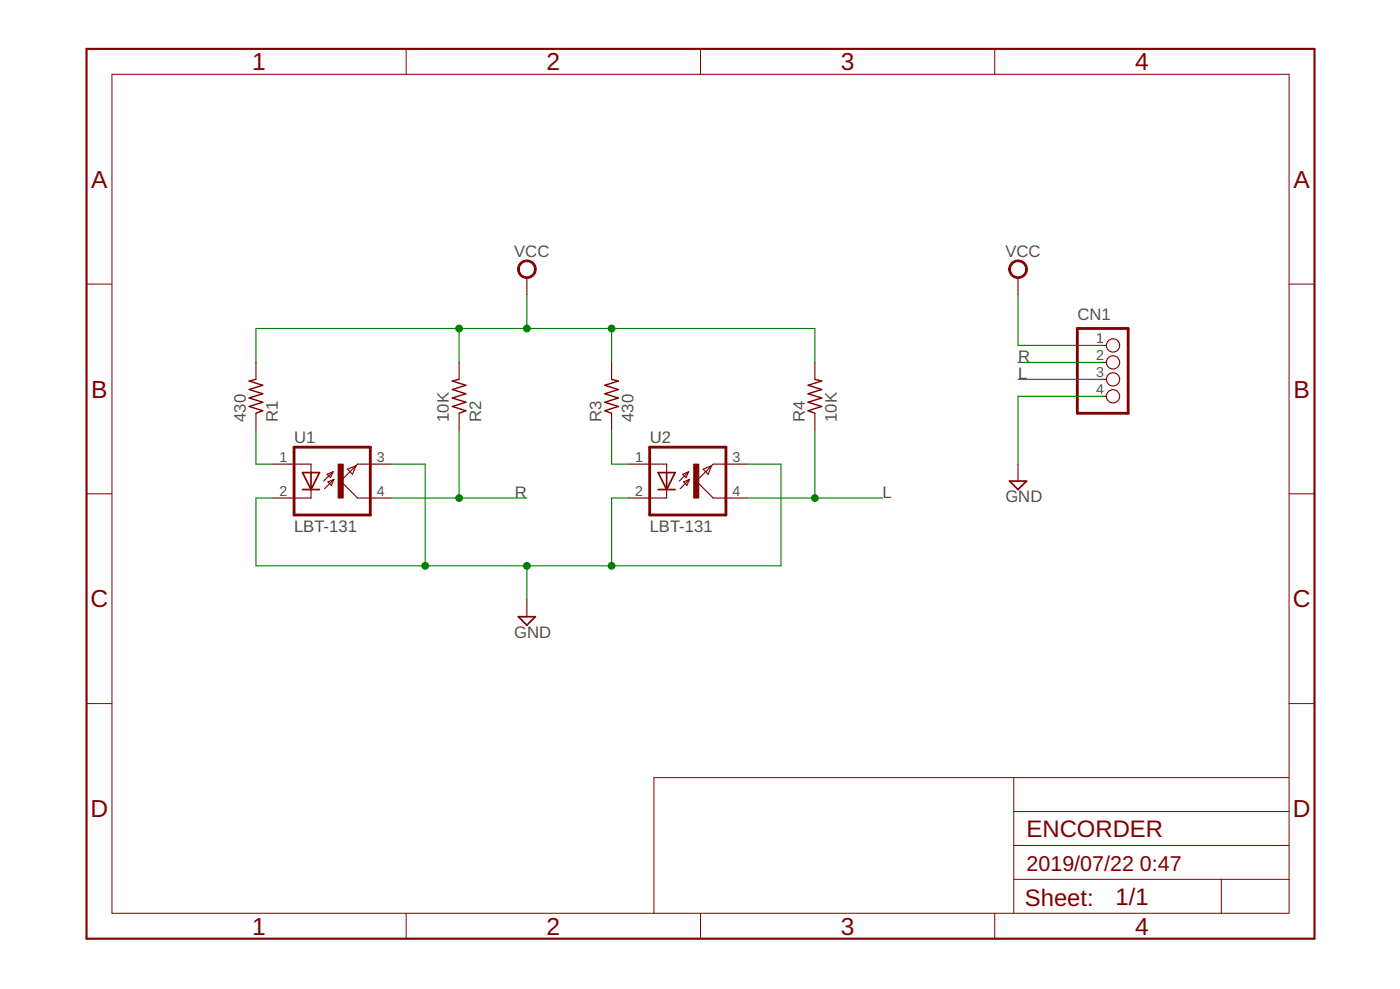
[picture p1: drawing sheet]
<svg xmlns="http://www.w3.org/2000/svg" width="210mm" height="148mm" viewBox="0 0 210 148" stroke-linecap="round" stroke-linejoin="round" font-family="sans-serif">
<g fill="none" stroke="#800000" stroke-width=".17">
<path d="M38.4 54.3v2.5M68.8 54.3v2.5M79 41.6v2.6M91.7 54.3v2.5M122.2 54.3v2.5M152.6 41.6v2.6M165.3 51.8h.6M165.3 54.3h.6M165.3 56.8h.6M165.3 59.4h.6M38.4 61.9v2.6M40.9 69.5h5.7v1.3"/>
<path d="M46.6 73.3v1.3h-5.7M49 71.1l.9-.4-.3 .9zM49.2 72.2l.9-.4-.4 .9zM49.9 70.7l-1.4 1.4M50.1 71.8l-1.4 1.4M52.1 70.3l1.3-.5-.5 1.3zM58.7 69.5h-5.1l-2.5 2.6 2.5 2.5h5.1M68.8 61.9v2.6M91.7 61.9v2.6M94.2 69.5h5.7v1.3M99.9 73.3v1.3h-5.7M102.4 71.1l.9-.4-.4 .9z"/>
<path d="M102.5 72.2l.9-.4-.4 .9zM103.3 70.7l-1.4 1.4M103.4 71.8l-1.4 1.4M105.4 70.3l1.3-.5-.5 1.3zM112 69.5h-5.1l-2.5 2.6 2.5 2.5h5.1M122.2 61.9v2.6M152.6 69.5v2.6M79 89.9v2.5"/>
<circle cx="166.9" cy="51.8" r=".99"/>
<circle cx="166.9" cy="56.8" r=".99"/>
<circle cx="166.9" cy="59.4" r=".99"/>
<circle cx="166.9" cy="54.3" r=".99"/>
</g>
<path d="M45.4 70.8h2.5l-1.3 2.5zM45.4 73.3h2.5M46.6 70.8v2.5M98.7 73.3h2.5M98.7 70.8h2.5l-1.3 2.5zM99.9 70.8v2.5M151.4 72.1h2.5l-1.3 1.2zM77.7 92.4h2.6l-1.3 1.3z" fill="none" stroke="#800000" stroke-width=".25"/>
<path d="M161.5 49.2h7.6v12.7h-7.6zM44.1 67h11.4v10.2h-11.4zM97.4 67h11.4v10.2h-11.4z" fill="none" stroke="#800000" stroke-width=".42"/>
<g fill="#800000" stroke="#800000" stroke-width=".15">
<path d="M50.7 69.5h.8v5.1h-.8z"/>
<path d="M104 69.5h.8v5.1h-.8z"/>
</g>
<path d="M38.4 56.8l-1 .3 2 .6-2 .7 2 .6-2 .6 2 .7-2 .6 2 .6-1 .4M68.8 56.8l-1 .3 2 .6-2 .7 2 .6-2 .6 2 .7-2 .6 2 .6-1 .4M91.7 56.8l1 .3-2 .6 2 .7-2 .6 2 .6-2 .7 2 .6-2 .6 1 .4M122.2 56.8l1 .3-2 .6 2 .7-2 .6 2 .6-2 .7 2 .6-2 .6 1 .4" fill="none" stroke="#800000" stroke-width=".21"/>
<g fill="#800000" stroke="#800000" stroke-width=".15">
<path d="M151.6 39.4a1.4 1.4 0 0 1 2.2 .2 1.4 1.4 0 0 1-.8 2.1 1.4 1.4 0 0 1-1.8-1.4h.3a1.15 1.15 0 0 1 1.6-1 1.15 1.15 0 0 1 .3 1.9 1.15 1.15 0 0 1-1.9-.6v-.3h-.3l.1-.3z" fill-rule="evenodd"/>
<path d="M78 39.4a1.4 1.4 0 0 1 2.2 .2 1.4 1.4 0 0 1-.8 2.1 1.4 1.4 0 0 1-1.8-1.4h.3a1.15 1.15 0 0 1 1.6-1 1.15 1.15 0 0 1 .2 1.9 1.15 1.15 0 0 1-1.8-.6v-.3h-.3v-.3z" fill-rule="evenodd"/>
</g>
<g fill="none" stroke="#800000" stroke-width=".15">
<path d="M16.8 11.1h176.5v125.7h-176.5zM60.9 7.3v3.8M105 7.3v3.8M149.1 7.3v3.8M13 42.6h3.8M193.3 42.6h3.8M13 74h3.8M193.3 74h3.8M13 105.4h3.8M152 116.5v20.3M193.3 116.5h-95.3v20.3M193.3 105.4h3.8"/>
<path d="M60.9 136.8v3.8M105 136.8v3.8M149.1 136.8v3.8M152 131.7h41.3M152 126.7h41.3M152 121.6h41.3M183.1 131.7v5.1"/>
</g>
<path d="M13 7.3h184.1v133.3h-184.1z" fill="none" stroke="#800000" stroke-width=".32"/>
<g fill="none" stroke="#008000" stroke-width=".17">
<path d="M38.4 54.3v-5.1h83.8v5.1M68.8 49.2v5.1M79 44.2v5M91.7 49.2v5.1M152.6 44.2v7.6h12.7M152.6 54.3h12.7M152.6 56.8h12.7M165.3 59.4h-12.7v10.1M38.4 64.5v5h2.5M58.7 74.6h20.3M58.7 69.5h5.1v15.3M68.8 64.5v10.1"/>
<path d="M91.7 64.5v5h2.5M94.2 74.6h-2.5v10.2M112 69.5h5.1v15.3h-78.7v-10.2h2.5M112 74.6h20.3M122.2 64.5v10.1M79 84.8v5.1"/>
</g>
<g fill="#008000" stroke="#008000" stroke-width=".15">
<circle cx="63.8" cy="84.8" r=".51"/>
<circle cx="91.7" cy="84.8" r=".51"/>
<circle cx="79" cy="84.8" r=".51"/>
<circle cx="68.8" cy="74.6" r=".51"/>
<circle cx="68.8" cy="49.2" r=".51"/>
<circle cx="91.7" cy="49.2" r=".51"/>
<circle cx="79" cy="49.2" r=".51"/>
<circle cx="122.2" cy="74.6" r=".51"/>
</g>
<g font-size="3.7" fill="#800000">
<text x="37.8" y="10.5">1</text>
<text x="82" y="10.5">2</text>
<text x="126.1" y="10.5">3</text>
<text x="170.2" y="10.5">4</text>
<text x="13.7" y="28.1">A</text>
<text x="193.9" y="28.1">A</text>
<text x="13.7" y="59.6">B</text>
<text x="193.9" y="59.6">B</text>
<text x="13.5" y="91">C</text>
<text x="193.8" y="91">C</text>
<text x="13.5" y="122.4">D</text>
<text x="193.8" y="122.4">D</text>
<text x="37.8" y="140">1</text>
<text x="82" y="140">2</text>
<text x="126.1" y="140">3</text>
<text x="170.2" y="140">4</text>
</g>
<g font-size="3.6" fill="#800000">
<text x="153.9" y="125.4">ENCORDER</text>
<text x="153.7" y="135.7">Sheet:</text>
<text x="167.2" y="135.6">1/1</text>
</g>
<g font-size="3.2" fill="#800000">
<text x="153.9" y="130.5">2019/07/22</text>
<text x="170.9" y="130.5">0:47</text>
</g>
<g font-size="2.5" fill="#505050">
<text x="77.1" y="38.4">VCC</text>
<text x="150.7" y="38.4">VCC</text>
<text x="161.5" y="48">CN1</text>
<text x="152.6" y="54.3">R</text>
<text x="152.6" y="56.8">L</text>
<text x="36.8" y="63.2" transform="rotate(-90 36.8 63.2)">430</text>
<text x="41.6" y="63.2" transform="rotate(-90 41.6 63.2)">R1</text>
<text x="67.3" y="63.2" transform="rotate(-90 67.3 63.2)">10K</text>
<text x="72.1" y="63.2" transform="rotate(-90 72.1 63.2)">R2</text>
<text x="90.2" y="63.2" transform="rotate(-90 90.2 63.2)">R3</text>
<text x="95" y="63.2" transform="rotate(-90 95 63.2)">430</text>
<text x="120.7" y="63.2" transform="rotate(-90 120.7 63.2)">R4</text>
<text x="125.5" y="63.2" transform="rotate(-90 125.5 63.2)">10K</text>
<text x="44.1" y="66.4">U1</text>
<text x="97.4" y="66.4">U2</text>
<text x="77.2" y="74.6">R</text>
<text x="132.3" y="74.6">L</text>
<text x="150.7" y="75.2">GND</text>
<text x="44.1" y="79.7">LBT-131</text>
<text x="97.4" y="79.7">LBT-131</text>
<text x="77.1" y="95.6">GND</text>
</g>
<g font-size="2.1" fill="#505050">
<text x="164.4" y="51.4">1</text>
<text x="164.4" y="53.9">2</text>
<text x="164.4" y="56.5">3</text>
<text x="164.4" y="59">4</text>
<text x="41.9" y="69.2">1</text>
<text x="56.5" y="69.2">3</text>
<text x="95.2" y="69.2">1</text>
<text x="109.8" y="69.2">3</text>
<text x="41.9" y="74.3">2</text>
<text x="56.5" y="74.3">4</text>
<text x="95.2" y="74.3">2</text>
<text x="109.8" y="74.3">4</text>
</g>
</svg>
